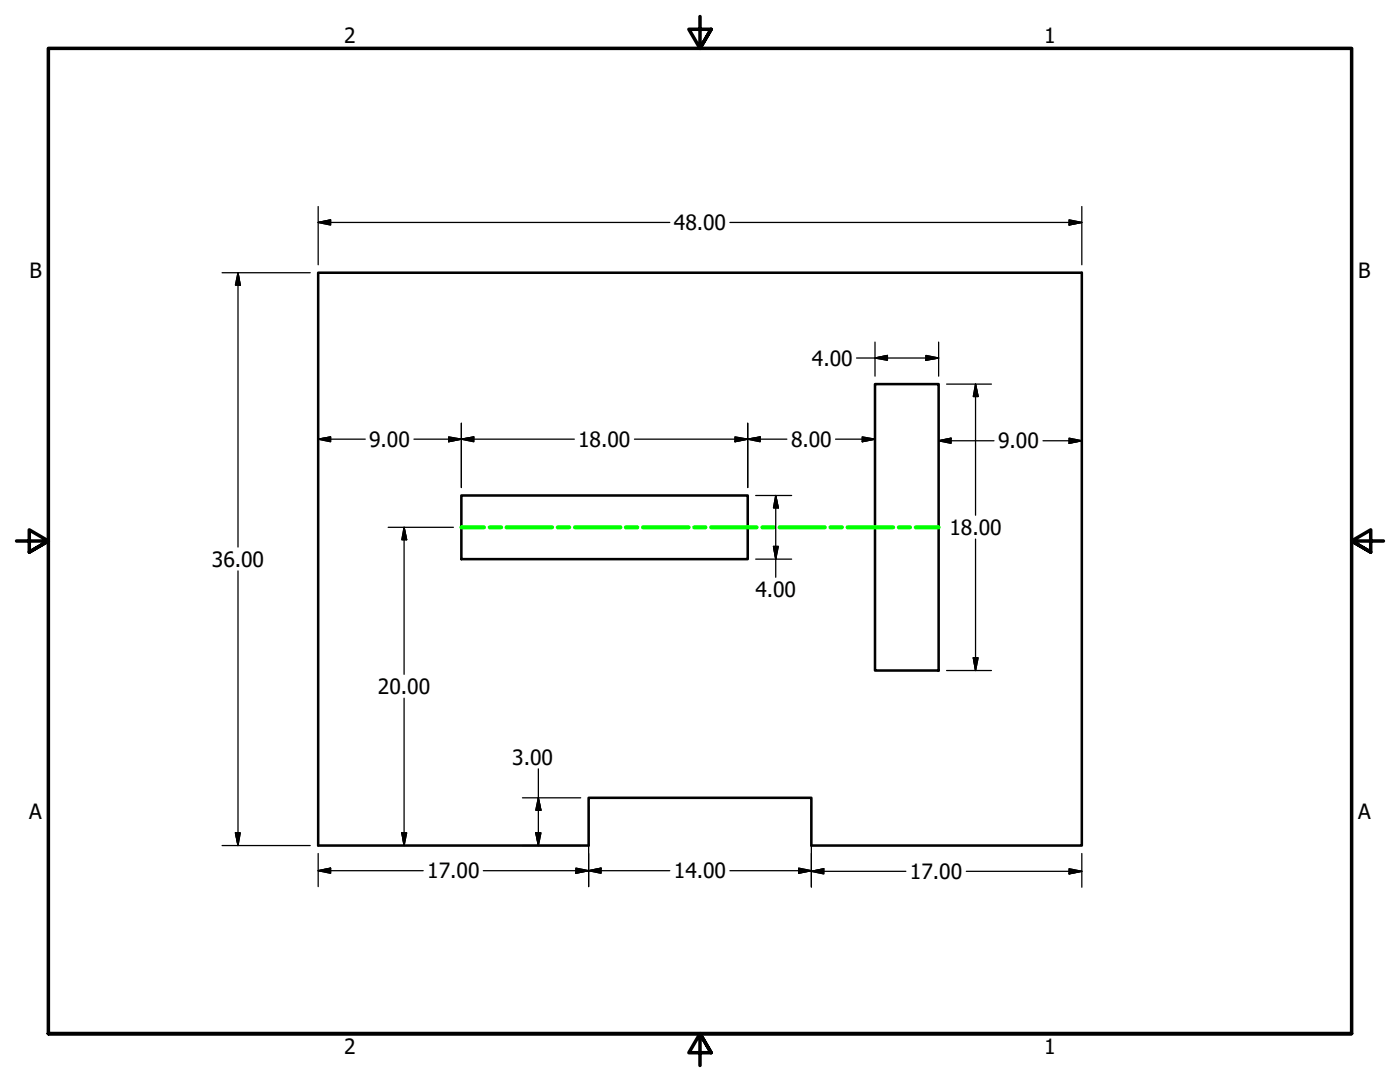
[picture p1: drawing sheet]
<svg xmlns="http://www.w3.org/2000/svg" width="279mm" height="216mm" viewBox="0 0 279 216" stroke-linecap="round" stroke-linejoin="round" font-family="sans-serif">
<!-- layer: Visible (ANSI) -->
<path d="M63.5 54.4h152.4v114.3h-54v-9.5h-44.4v9.5h-54zM174.6 76.6h12.7v57.2h-12.7zM92.1 98.9h57.1v12.7h-57.1z" fill="none" stroke="#000" stroke-width=".51"/>
<!-- layer: Border (ANSI) -->
<path d="M139.7 3.3v6.4l-2.2-3.9h4.4l-2.2 3.9 2.2-3.9M3.3 107.9h6.4l-3.9-2.2v4.5l3.9-2.3-3.9 2.3M276.1 107.9h-6.4l3.9-2.2v4.5l-3.9-2.3 3.9 2.3M9.7 206.2v-196.5h260v196.5h-260h260M141.9 210.1l-2.2-3.9 2.2 3.9h-4.4l2.2-3.9v6.4" fill="none" stroke="#000" stroke-width=".7"/>
<!-- layer: Sketch Geometry (ANSI) -->
<g fill="none" stroke="#0f0" stroke-width=".83">
<path d="M92.1 105.2h4.5M97.7 105.2h2.3M101.1 105.2h9.1M111.3 105.2h2.3M114.7 105.2h9.1M124.9 105.2h2.3M128.3 105.2h9.1M138.6 105.2h2.2M141.9 105.2h9.1M152.1 105.2h2.3M155.6 105.2h9M165.7 105.2h2.3"/>
<path d="M169.2 105.2h9M179.4 105.2h2.2M182.8 105.2h4.5"/>
</g>
<!-- layer: Dimension (ANSI) -->
<g fill="none" stroke="#000" stroke-width=".25">
<path d="M44.3 54.4h17.6M47.5 54.4l.4 2.5h-.9zM47.5 54.4v54.8M63.5 44.4l2.5-.5v1zM63.5 44.4h70.2M63.5 41.2v11.6M145.7 44.4h70.2M213.4 43.9l2.5 .5-2.5 .5zM215.9 41.2v11.6M170.9 71.4h16.4M174.6 71.4l2.5-.5v1zM174.6 68.3v6.8"/>
<path d="M184.8 70.9l2.5 .5-2.5 .5zM187.3 68.3v6.8M188.9 76.6h9M194.7 76.6l.5 2.5h-1zM194.7 76.6v26.2M63.5 87.6l2.5-.4v.9zM63.5 87.6h9.4M82.6 87.6h32M89.5 87.2l2.6 .4-2.6 .5zM92.1 87.6l2.5-.4v.9zM92.1 84.5v12.8M126.6 87.6h30.4"/>
<path d="M146.7 87.2l2.5 .4-2.5 .5zM149.2 87.6l2.5-.4v.9zM149.2 84.5v12.8M150.8 98.9h7.2M154.8 98.9l.5 2.4h-.9zM154.8 98.9v16.3M166.8 87.6h7.8M172.1 87.2l2.5 .4-2.5 .5zM187.3 87.9l2.5-.5v1.1zM187.3 87.9h11.1M208.2 87.9h7.7M213.4 87.4l2.5 .5-2.5 .6z"/>
<path d="M47.5 113.9v54.8M77.5 105.2h13M80.6 105.2l.6 2.5h-1zM80.6 105.2v29.4M150.8 111.6h7.2M154.4 109h.9l-.5 2.6zM194.7 107.6v26.2M80.6 139.3v29.4M188.9 133.8h9M194.2 131.3h1l-.5 2.5zM104.3 159.2h11.6M107.4 159.2l.5 2.5h-1z"/>
<path d="M107.4 153.4v15.3M44.3 168.7h17.6M47 166.2h.9l-.4 2.5zM63.5 173.7l2.5-.5v1zM63.5 170.3v6.6M63.5 173.7h21M80.2 166.2h1l-.6 2.5zM96.5 173.7h37.2M104.3 168.7h11.6M106.9 166.2h1l-.5 2.5zM114.9 173.2l2.6 .5-2.6 .5zM117.5 173.7l2.5-.5v1z"/>
<path d="M117.5 160.8v16.1M145.7 173.7h16.2M159.4 173.2l2.5 .5-2.5 .5zM161.9 173.9l2.5-.5v1zM161.9 160.8v16.2M161.9 173.9h18.9M192.8 173.9h23.1M213.4 173.4l2.5 .5-2.5 .5zM215.9 170.3v6.7"/>
</g>
<g fill="#000" stroke="#000" stroke-width=".25">
<path d="M47.5 54.4l.4 2.5zM47.5 54.4l.4 2.5h-.9zM63.5 44.4l2.5-.5zM63.5 44.4l2.5-.5v1zM213.4 44.9l2.5-.5zM213.4 43.9l2.5 .5-2.5 .5zM174.6 71.4l2.5-.5zM174.6 71.4l2.5-.5v1zM184.8 71.9l2.5-.5zM184.8 70.9l2.5 .5-2.5 .5zM194.7 76.6l.5 2.5zM194.7 76.6l.5 2.5h-1z"/>
<path d="M63.5 87.6l2.5-.4zM63.5 87.6l2.5-.4v.9zM89.5 88.1l2.6-.5zM89.5 87.2l2.6 .4-2.6 .5zM92.1 87.6l2.5-.4zM92.1 87.6l2.5-.4v.9zM146.7 88.1l2.5-.5zM146.7 87.2l2.5 .4-2.5 .5zM149.2 87.6l2.5-.4zM149.2 87.6l2.5-.4v.9zM172.1 88.1l2.5-.5zM172.1 87.2l2.5 .4-2.5 .5z"/>
<path d="M187.3 87.9l2.5-.5zM187.3 87.9l2.5-.5v1.1zM213.4 88.5l2.5-.6zM213.4 87.4l2.5 .5-2.5 .6zM80.6 105.2l.6 2.5zM80.6 105.2l.6 2.5h-1zM154.4 109l.4 2.6zM154.4 109h.9l-.5 2.6zM154.8 98.9l.5 2.4zM154.8 98.9l.5 2.4h-.9zM194.2 131.3l.5 2.5zM194.2 131.3h1l-.5 2.5z"/>
<path d="M47 166.2l.5 2.5zM47 166.2h.9l-.4 2.5zM63.5 173.7l2.5-.5zM63.5 173.7l2.5-.5v1zM80.2 166.2l.4 2.5zM80.2 166.2h1l-.6 2.5zM106.9 166.2l.5 2.5zM106.9 166.2h1l-.5 2.5zM107.4 159.2l.5 2.5zM107.4 159.2l.5 2.5h-1zM114.9 174.2l2.6-.5zM114.9 173.2l2.6 .5-2.6 .5z"/>
<path d="M117.5 173.7l2.5-.5zM117.5 173.7l2.5-.5v1zM159.4 174.2l2.5-.5zM159.4 173.2l2.5 .5-2.5 .5zM161.9 173.9l2.5-.5zM161.9 173.9l2.5-.5v1zM213.4 174.4l2.5-.5zM213.4 173.4l2.5 .5-2.5 .5z"/>
</g>
<g font-size="4.2">
<text x="68.7" y="8.6">2</text>
<text x="208.4" y="8.6">1</text>
<text x="134.5" y="45.9">48.00</text>
<text x="5.9" y="55.5">B</text>
<text x="271.1" y="55.5">B</text>
<text x="162.1" y="73">4.00</text>
<text x="73.7" y="89.2">9.00</text>
<text x="115.4" y="89.2">18.00</text>
<text x="157.9" y="89.2">8.00</text>
<text x="199.2" y="89.5">9.00</text>
<text x="189.5" y="106.7">18.00</text>
<text x="42.3" y="113.1">36.00</text>
<text x="150.7" y="119.1">4.00</text>
<text x="75.4" y="138.5">20.00</text>
<text x="102.2" y="152.6">3.00</text>
<text x="5.8" y="163.4">A</text>
<text x="271" y="163.4">A</text>
<text x="85.3" y="175.3">17.00</text>
<text x="134.5" y="175.3">14.00</text>
<text x="181.6" y="175.4">17.00</text>
<text x="68.7" y="210.3">2</text>
<text x="208.4" y="210.3">1</text>
</g>
</svg>
